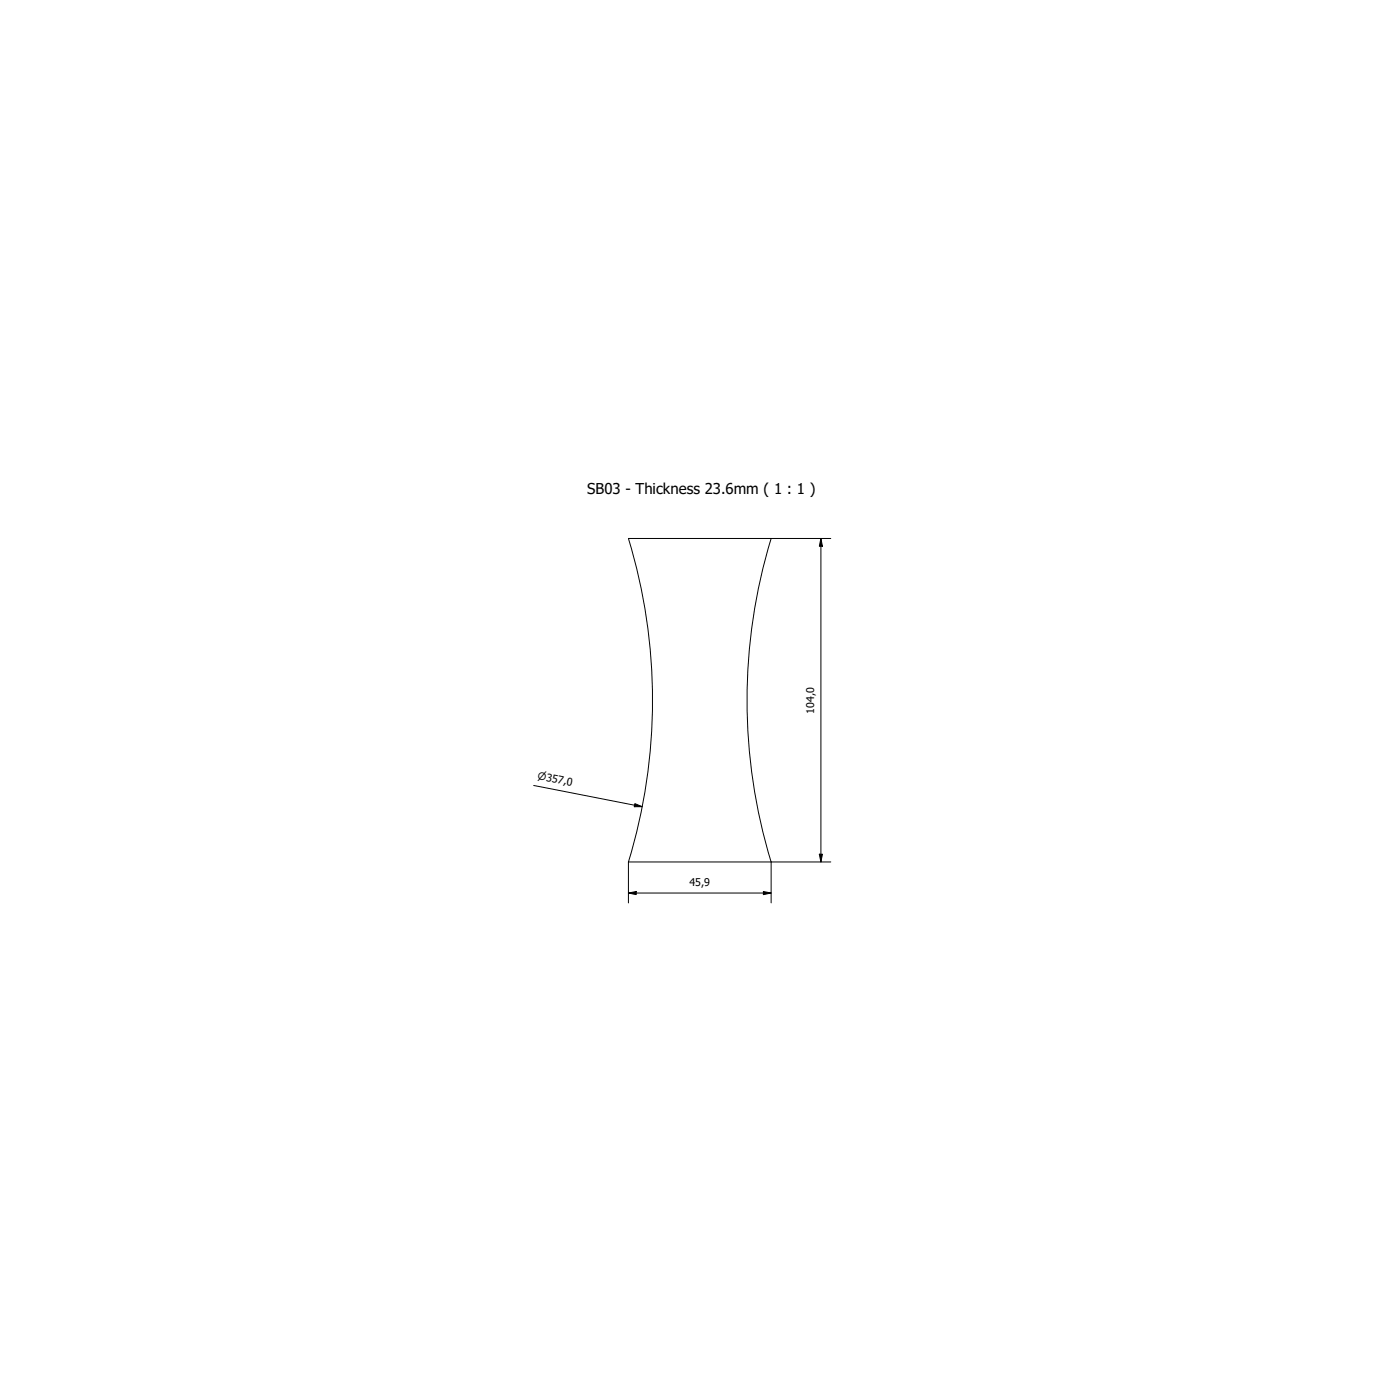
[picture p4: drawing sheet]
<svg xmlns="http://www.w3.org/2000/svg" width="450mm" height="450mm" viewBox="0 0 450 450" stroke-linecap="round" stroke-linejoin="round" font-family="sans-serif">
<!-- layer: Visible (ISO) -->
<path d="M247.9 277.1a178.5 178.5 0 0 1 0-104l-45.8 .1a178.5 178.5 0 0 1 0 104l45.8-.1" fill="none" stroke="#000" stroke-width=".32"/>
<!-- layer: Dimension (ISO) -->
<path d="M247.9 173.1h19.2M263.9 173.1l.5 2.5h-1zM263.9 173.1v104M171.6 252.6l34.9 6.8M204.1 258.4l2.4 1h-2.6zM202.1 277.1v13.2M263.4 274.7h1l-.5 2.4zM267.1 277.1h-19.2v13.2M202.1 287.1l2.5-.4v.9zM202.1 287.1h45.8M245.4 286.7l2.5 .4-2.5 .5z" fill="none" stroke="#000" stroke-width=".32"/>
<path d="M263.9 173.1l.5 2.5h-1zM204.1 258.4l2.4 1h-2.6zM263.4 274.7h1l-.5 2.4zM202.1 287.1l2.5-.4v.9zM245.4 286.7l2.5 .4-2.5 .5z" fill="#000"/>
<text font-size="4.8" x="188.8" y="159">SB03 - Thickness 23.6mm ( 1 : 1 )</text>
<g font-size="3.4">
<text x="261.8" y="229.4" transform="rotate(-90 261.8 229.4)">104,0</text>
<text x="221.7" y="285">45,9</text>
</g>
<text font-size="3.3" x="172.8" y="250.6" transform="rotate(11 172.8 250.6)">⌀357,0</text>
</svg>
